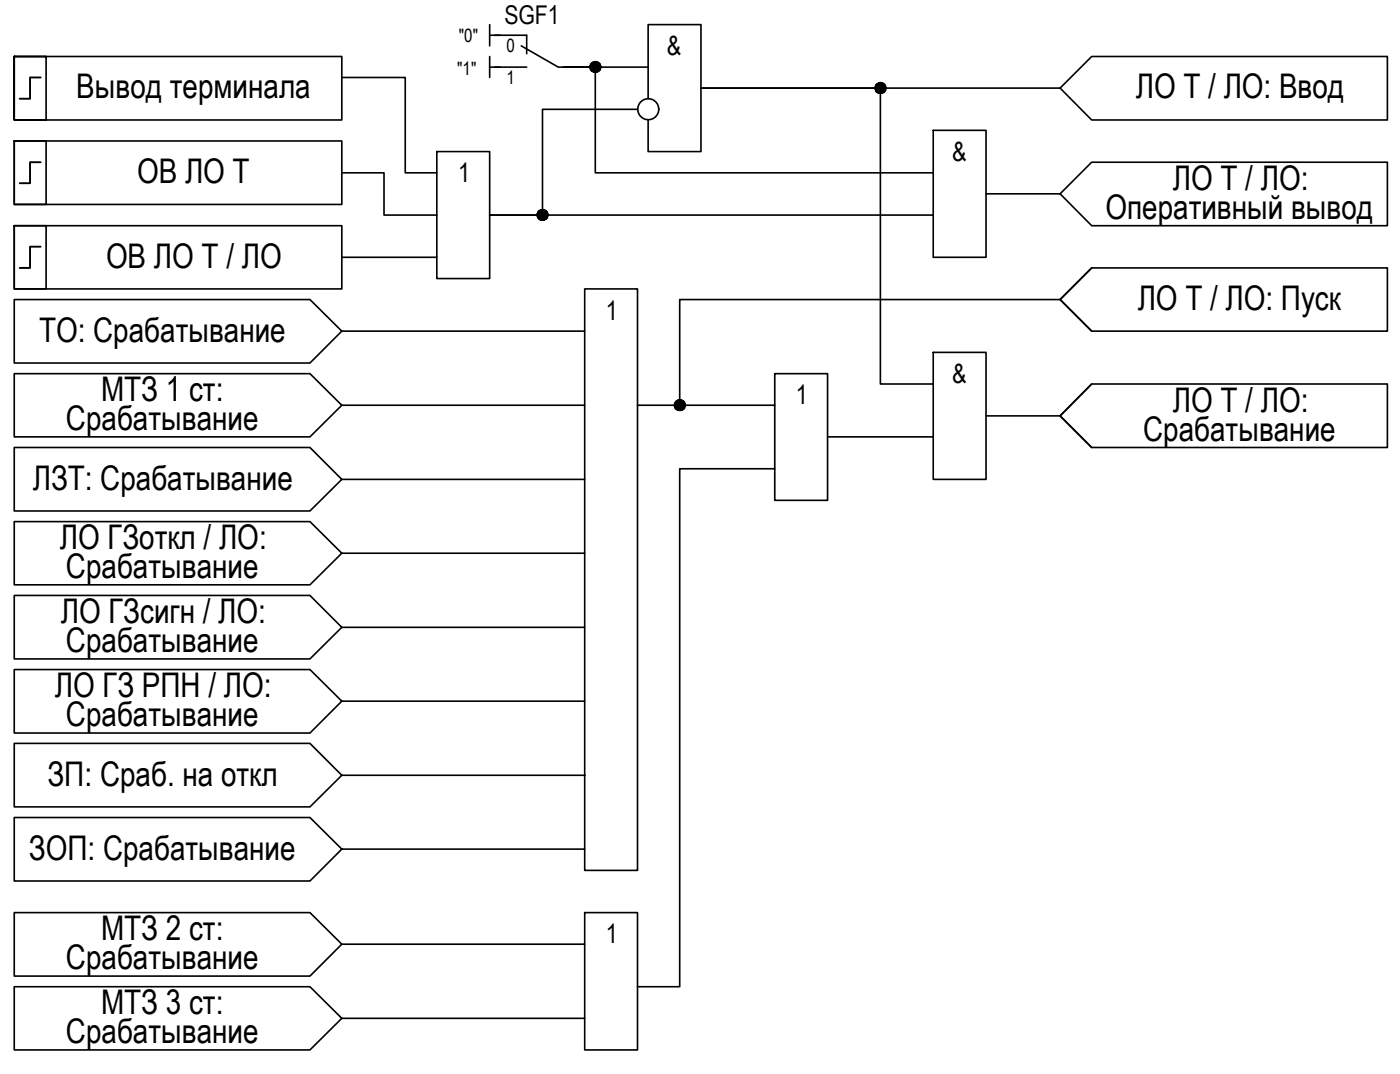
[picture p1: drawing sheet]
<svg xmlns="http://www.w3.org/2000/svg" width="218mm" height="167mm" viewBox="0 0 218 167" stroke-linecap="round" stroke-linejoin="round" font-family="sans-serif">
<!-- layer: 0 -->
<g fill="none" stroke="#000" stroke-width=".25">
<path d="M2.2 8.8v9.8h5v-9.8h-5h50.9v9.8h-50.9zM53.1 12h9.9v14.9h4.9M76.1 3.8v3.3M76.1 8.8v3.2M76.1 5.5h1.7M76.1 10.4h1.7M99.1 17h-14.8v16.4h-8.2h69M100.8 10.4h-13.2h5v16.5h52.5M100.8 15.3v-11.5h8.2v19.8h-8.2v-5M164.8 13.7l4.9-4.9h46v9.8h-46zM164.8 13.7h-55.8h27.9v46h8.2M2.2 35.1h5v9.8h-5z"/>
<path d="M2.2 35.1h50.9v9.8h-50.9zM2.2 21.9h50.9v9.9h-50.9zM2.2 21.9h5v9.9h-5zM53.1 26.9h6.6v6.5h8.2M53.1 40h14.8M67.9 23.6h8.2v19.7h-8.2zM145.1 20.2h8.2v19.8h-8.2zM153.3 30.1h11.5l4.9-4.9h46v9.9h-46l-4.9-5M2.2 46.5h46l4.9 4.9-4.9 5h-46zM2.2 58.1h46l4.9 4.9-4.9 4.9h-46zM53.1 51.4h37.8M90.9 44.9h8.2v90.3h-8.2z"/>
<path d="M120.5 58.1h8.2v19.6h-8.2zM145.1 54.8h8.2v19.7h-8.2zM164.8 46.5l4.9-4.9h46v9.8h-46l-4.9-4.9h-59.1v16.5M169.7 59.7l-4.9 4.9 4.9 4.9M169.7 59.7h46v9.8h-46l-4.9-4.9zM169.7 41.6l-4.9 4.9 4.9 4.9M53.1 74.5l-4.9 4.9h-46v-9.9h46l4.9 5h37.8M53.1 63h37.8M99.1 63h21.4M120.5 72.8h-14.8v80.5h-6.6M128.7 67.9h16.4M153.3 64.6h11.5"/>
<path d="M2.2 81h46l4.9 5-4.9 4.9h-46zM2.2 92.5h46l4.9 5-4.9 4.9h-46zM53.1 86h37.8M53.1 97.5h37.8M2.2 115.5h46l4.9 5-4.9 4.9h-46zM2.2 104h46l4.9 4.9-4.9 5h-46zM53.1 108.9h37.8M53.1 131.9l-4.9 5h-46v-9.9h46l4.9 4.9h37.8M53.1 120.5h37.8M2.2 141.8h46l4.9 4.9-4.9 5h-46zM2.2 153.3h46l4.9 4.9-4.9 4.9h-46zM53.1 146.7h37.8"/>
<path d="M53.1 158.2h37.8M90.9 141.8h8.2v21.3h-8.2z"/>
<circle cx="92.6" cy="10.4" r=".83"/>
<circle cx="100.8" cy="17" r="1.63"/>
<circle cx="136.9" cy="13.7" r=".83"/>
<circle cx="84.4" cy="33.4" r=".83"/>
<circle cx="105.7" cy="62.9" r=".83"/>
</g>
<path d="M76.9 5.5h5v2.9M76.9 10.4h5M81 7.1l5.8 3.3h4.9" fill="none" stroke="#000" stroke-width=".25"/>
<!-- layer: 0 -->
<g fill="#000" stroke="#000" stroke-width=".16">
<path d="M92.4 11.2h.3zM92.4 9.6h.2zM136.7 14.5h.4zM136.8 12.9h.2zM84.2 34.2h.3zM84.2 32.6h.2zM105.5 63.8h.4zM105.6 62.2h.2z"/>
<path d="M92.4 11.2h.2zM92.4 11.2h.2z"/>
<path d="M92.4 9.6h.3zM92.4 9.6h.3z"/>
<path d="M92.4 9.6h.4zM92.3 9.6h.5z"/>
<path d="M92.3 9.6l.6 .1zM92.2 9.7h.7z"/>
<path d="M92.3 11.2h.5zM92.3 11.2h.4z"/>
<path d="M92.2 9.7h.7zM92.1 9.7h.8z"/>
<path d="M92.2 11.1h.7zM92.2 11.1l.6 .1z"/>
<path d="M92.1 9.7l.9 .1zM92.1 9.7l.9 .1z"/>
<path d="M92.1 11.1h.8zM92.1 11.1h.8z"/>
<path d="M92.1 9.8h1zM92 9.8h1.1z"/>
<path d="M92.1 11.1h.9zM92.1 11.1h.8z"/>
<path d="M92 9.8h1.1zM92 9.8h1.1z"/>
<path d="M92 11h1.1zM92 11l1 .1z"/>
<path d="M92 9.8l1.2 .1-.1-.1zM92 9.8l1.2 .1h-1.3z"/>
<path d="M92 11h1.1zM92 11h1.1z"/>
<path d="M91.9 9.9l1.3 .1zM91.9 9.9l1.3 .1z"/>
<path d="M91.9 10.9h1.3zM91.9 10.9l1.2 .1z"/>
<path d="M91.9 10h1.4h-.1zM91.9 10h1.4h-1.5z"/>
<path d="M91.9 10.9h1.3zM91.9 10.9h1.3h-1.3z"/>
<path d="M91.8 10l1.5 .1zM91.8 10l1.5 .1z"/>
<path d="M91.8 10.8h1.5zM91.8 10.8l1.4 .1z"/>
<path d="M91.8 10.1l1.5 .1v-.1zM91.8 10.1l1.5 .1h-1.5z"/>
<path d="M91.8 10.2l1.6 .1-.1-.1zM91.8 10.2l1.6 .1h-1.6z"/>
<path d="M91.8 10.6l1.5 .1v-.1zM91.8 10.6l1.5 .1h-1.5z"/>
<path d="M91.8 10.7l1.5 .1v-.1zM91.8 10.7l1.5 .1h-1.5z"/>
<path d="M91.8 10.3h1.6zM91.8 10.3h1.6h-1.6z"/>
<path d="M91.8 10.3l1.6 .1v-.1zM91.8 10.3l1.6 .1h-1.6z"/>
<path d="M91.8 10.4l1.6 .1zM91.8 10.4l1.6 .1z"/>
<path d="M91.8 10.5l1.6 .1v-.1zM91.8 10.5l1.6 .1h-1.6z"/>
<path d="M91.8 10.6h1.5h.1zM91.8 10.6h1.5h-1.5z"/>
<path d="M136.7 14.5h.3zM136.8 14.5h.2z"/>
<path d="M136.8 12.9h.3zM136.7 12.9h.4z"/>
<path d="M136.7 12.9h.4zM136.6 12.9h.5z"/>
<path d="M136.6 12.9l.6 .1zM136.5 13h.7z"/>
<path d="M136.6 14.5h.5zM136.6 14.5h.5z"/>
<path d="M136.5 13h.8zM136.5 13h.8z"/>
<path d="M136.5 14.4h.7zM136.5 14.4l.6 .1z"/>
<path d="M136.5 13h.9zM136.4 13h1z"/>
<path d="M136.5 14.4h.8zM136.5 14.4h.7z"/>
<path d="M136.4 13l1 .1v-.1zM136.4 13l1 .1h-1z"/>
<path d="M136.4 14.4h1zM136.4 14.4h.9z"/>
<path d="M136.4 13.1h1.1zM136.3 13.1h1.2z"/>
<path d="M136.4 14.3h1zM136.4 14.3l1 .1z"/>
<path d="M136.3 13.1l1.2 .1zM136.3 13.1l1.2 .1z"/>
<path d="M136.3 14.3h1.2zM136.3 14.3h1.1z"/>
<path d="M136.2 13.2l1.4 .1-.1-.1zM136.2 13.2l1.4 .1h-1.4z"/>
<path d="M136.2 14.2l1.3 .1v-.1zM136.2 14.2l1.3 .1h-1.2z"/>
<path d="M136.2 13.3h1.4zM136.2 13.3h1.4z"/>
<path d="M136.2 13.3l1.4 .1v-.1zM136.2 13.3l1.4 .1h-1.5z"/>
<path d="M136.2 14.1l1.4 .1v-.1zM136.2 14.1l1.4 .1h-1.4z"/>
<path d="M136.2 14.2h1.4zM136.2 14.2h1.3z"/>
<path d="M136.1 13.4l1.6 .1-.1-.1zM136.1 13.4l1.6 .1h-1.6z"/>
<path d="M136.1 14l1.5 .1v-.1zM136.1 14l1.5 .1h-1.4z"/>
<path d="M136.1 13.5l1.6 .1v-.1zM136.1 13.5l1.6 .1h-1.6z"/>
<path d="M136.1 13.6h1.6zM136.1 13.6h1.6z"/>
<path d="M136.1 13.6l1.6 .1v-.1zM136.1 13.6l1.6 .1h-1.6z"/>
<path d="M136.1 13.8l1.6 .1v-.1zM136.1 13.8l1.6 .1h-1.6z"/>
<path d="M136.1 13.9h1.6zM136.1 13.9h1.6h-1.6z"/>
<path d="M136.1 13.9h1.6zM136.1 13.9l1.5 .1z"/>
<path d="M136.1 13.7l1.6 .1v-.1zM136.1 13.7l1.6 .1h-1.6z"/>
<path d="M84.2 34.2h.2zM84.2 34.2h.2z"/>
<path d="M84.2 32.6h.3zM84.2 32.6h.3z"/>
<path d="M84.2 32.6h.4zM84.1 32.6h.5z"/>
<path d="M84.1 32.6l.6 .1zM84 32.7h.7z"/>
<path d="M84.1 34.2h.5zM84.1 34.2h.4z"/>
<path d="M84 32.7h.7zM83.9 32.7h.8z"/>
<path d="M84 34.1h.7zM84 34.1l.6 .1z"/>
<path d="M83.9 32.7h.9zM83.9 32.7h.9z"/>
<path d="M83.9 34.1h.8zM83.9 34.1h.8z"/>
<path d="M83.9 32.7l1 .1zM83.8 32.8h1.1z"/>
<path d="M83.9 34.1h.9zM83.9 34.1h.8z"/>
<path d="M83.8 32.8h1.1zM83.8 32.8h1.1z"/>
<path d="M83.8 34l1 .1 .1-.1zM83.8 34l1 .1z"/>
<path d="M83.7 32.8l1.3 .1-.1-.1zM83.7 32.8l1.3 .1h-1.3z"/>
<path d="M83.7 34h1.2zM83.7 34h1.2z"/>
<path d="M83.7 32.9h1.3zM83.7 32.9h1.3z"/>
<path d="M83.7 33.9h1.3zM83.7 33.9l1.2 .1z"/>
<path d="M83.7 32.9l1.4 .1-.1-.1zM83.7 32.9l1.4 .1h-1.5z"/>
<path d="M83.7 33.8l1.3 .1v-.1zM83.7 33.8l1.3 .1h-1.3z"/>
<path d="M83.6 33l1.5 .1v-.1zM83.6 33l1.5 .1h-1.5z"/>
<path d="M83.6 33.8h1.5zM83.6 33.8h1.4z"/>
<path d="M83.6 33.1l1.5 .1zM83.6 33.1l1.5 .1z"/>
<path d="M83.5 33.2h1.6zM83.5 33.2h1.6h-1.6z"/>
<path d="M83.5 33.6l1.6 .1v-.1zM83.5 33.6l1.6 .1h-1.5z"/>
<path d="M83.6 33.7l1.5 .1v-.1zM83.6 33.7l1.5 .1h-1.5z"/>
<path d="M83.5 33.2l1.6 .1v-.1zM83.5 33.2l1.6 .1h-1.6z"/>
<path d="M83.5 33.3l1.6 .1v-.1zM83.5 33.3l1.6 .1h-1.6z"/>
<path d="M83.5 33.4l1.6 .1v-.1zM83.5 33.4l1.6 .1h-1.6z"/>
<path d="M83.5 33.5h1.6zM83.5 33.5h1.6z"/>
<path d="M83.5 33.5l1.6 .1v-.1zM83.5 33.5l1.6 .1h-1.6z"/>
<path d="M105.5 63.8h.3zM105.6 63.8h.2z"/>
<path d="M105.6 62.2h.3zM105.5 62.2h.4z"/>
<path d="M105.5 62.2h.4zM105.4 62.2h.5z"/>
<path d="M105.4 62.2h.6zM105.3 62.2h.7z"/>
<path d="M105.4 63.7h.5zM105.4 63.7l.5 .1z"/>
<path d="M105.3 62.2h.8zM105.3 62.2h.8z"/>
<path d="M105.3 63.7h.7zM105.3 63.7h.6z"/>
<path d="M105.3 62.2l.8 .1zM105.2 62.3h.9z"/>
<path d="M105.3 63.7h.8zM105.3 63.7h.7z"/>
<path d="M105.2 62.3h1zM105.2 62.3h1z"/>
<path d="M105.2 63.6h.9zM105.2 63.6l.9 .1z"/>
<path d="M105.2 62.3l1.1 .1-.1-.1zM105.2 62.3l1.1 .1h-1.2z"/>
<path d="M105.2 63.6h1zM105.2 63.6h.9z"/>
<path d="M105.1 62.4l1.2 .1zM105.1 62.4l1.2 .1z"/>
<path d="M105.1 63.5l1.1 .1 .1-.1zM105.1 63.5l1.1 .1h-1z"/>
<path d="M105 62.5h1.4h-.1zM105 62.5h1.4h-1.4z"/>
<path d="M105 63.5h1.3zM105 63.5h1.3z"/>
<path d="M105 62.5l1.4 .1zM105 62.5l1.4 .1z"/>
<path d="M105 62.6l1.4 .1v-.1zM105 62.6l1.4 .1h-1.5z"/>
<path d="M105 63.3l1.4 .1v-.1zM105 63.3l1.4 .1h-1.4z"/>
<path d="M105 63.4h1.4zM105 63.4l1.3 .1z"/>
<path d="M104.9 62.7l1.6 .1-.1-.1zM104.9 62.7l1.6 .1h-1.6z"/>
<path d="M104.9 63.3h1.5zM104.9 63.3h1.5h-1.4z"/>
<path d="M104.9 62.8h1.6zM104.9 62.8h1.6z"/>
<path d="M104.9 62.8l1.6 .1v-.1zM104.9 62.8l1.6 .1h-1.6z"/>
<path d="M104.9 62.9l1.6 .1v-.1zM104.9 62.9l1.6 .1h-1.6z"/>
<path d="M104.9 63l1.6 .1v-.1zM104.9 63l1.6 .1h-1.6z"/>
<path d="M104.9 63.1l1.6 .1zM104.9 63.1l1.6 .1z"/>
<path d="M104.9 63.2l1.5 .1 .1-.1zM104.9 63.2l1.5 .1h-1.5z"/>
<path d="M104.9 63h1.6zM104.9 63h1.6h-1.6z"/>
</g>
<path d="M6.3 12h-1.6v3.3h-1.6M6.3 38.3h-1.6v3.3h-1.6M6.3 25.2h-1.6v3.3h-1.6" fill="none" stroke="#000" stroke-width=".3"/>
<g font-size="5.3">
<text x="11.9" y="15.3">Вывод терминала</text>
<text x="176.6" y="15.2">ЛО Т / ЛО: Ввод</text>
<text x="21.3" y="28.5">ОВ ЛО Т</text>
<text x="182.3" y="29.5">ЛО Т / ЛО:</text>
<text x="171.9" y="34">Оперативный вывод</text>
<text x="16.5" y="41.6">ОВ ЛО Т / ЛО</text>
<text x="6.1" y="53.1">ТО: Срабатывание</text>
<text x="176.9" y="48.1">ЛО Т / ЛО: Пуск</text>
<text x="15.7" y="62.3">МТЗ 1 ст:</text>
<text x="182.3" y="64">ЛО Т / ЛО:</text>
<text x="10.3" y="66.8">Срабатывание</text>
<text x="177.7" y="68.5">Срабатывание</text>
<text x="5.1" y="76.1">ЛЗТ: Срабатывание</text>
<text x="9.3" y="85.3">ЛО ГЗоткл / ЛО:</text>
<text x="10.3" y="89.8">Срабатывание</text>
<text x="9.5" y="96.8">ЛО ГЗсигн / ЛО:</text>
<text x="10.3" y="101.3">Срабатывание</text>
<text x="8.5" y="108.3">ЛО ГЗ РПН / ЛО:</text>
<text x="10.3" y="112.8">Срабатывание</text>
<text x="7.4" y="122.1">ЗП: Сраб. на откл</text>
<text x="4.5" y="133.6">ЗОП: Срабатывание</text>
<text x="15.7" y="146.1">МТЗ 2 ст:</text>
<text x="10.3" y="150.6">Срабатывание</text>
<text x="15.7" y="157.6">МТЗ 3 ст:</text>
<text x="10.3" y="162.1">Срабатывание</text>
</g>
<g font-size="4.1">
<text x="103.7" y="8.6">&amp;</text>
<text x="71.2" y="28.3">1</text>
<text x="148.1" y="25">&amp;</text>
<text x="94.2" y="49.7">1</text>
<text x="148.1" y="59.5">&amp;</text>
<text x="123.8" y="62.8">1</text>
<text x="94.2" y="146.6">1</text>
</g>
<text font-size="4" x="78.4" y="3.7">SGF1</text>
<g font-size="2.9">
<text x="71.1" y="11.7">&quot;1&quot;</text>
<text x="71.3" y="6.5">&quot;0&quot;</text>
<text x="78.8" y="8.1">0</text>
<text x="78.8" y="13.1">1</text>
</g>
</svg>
